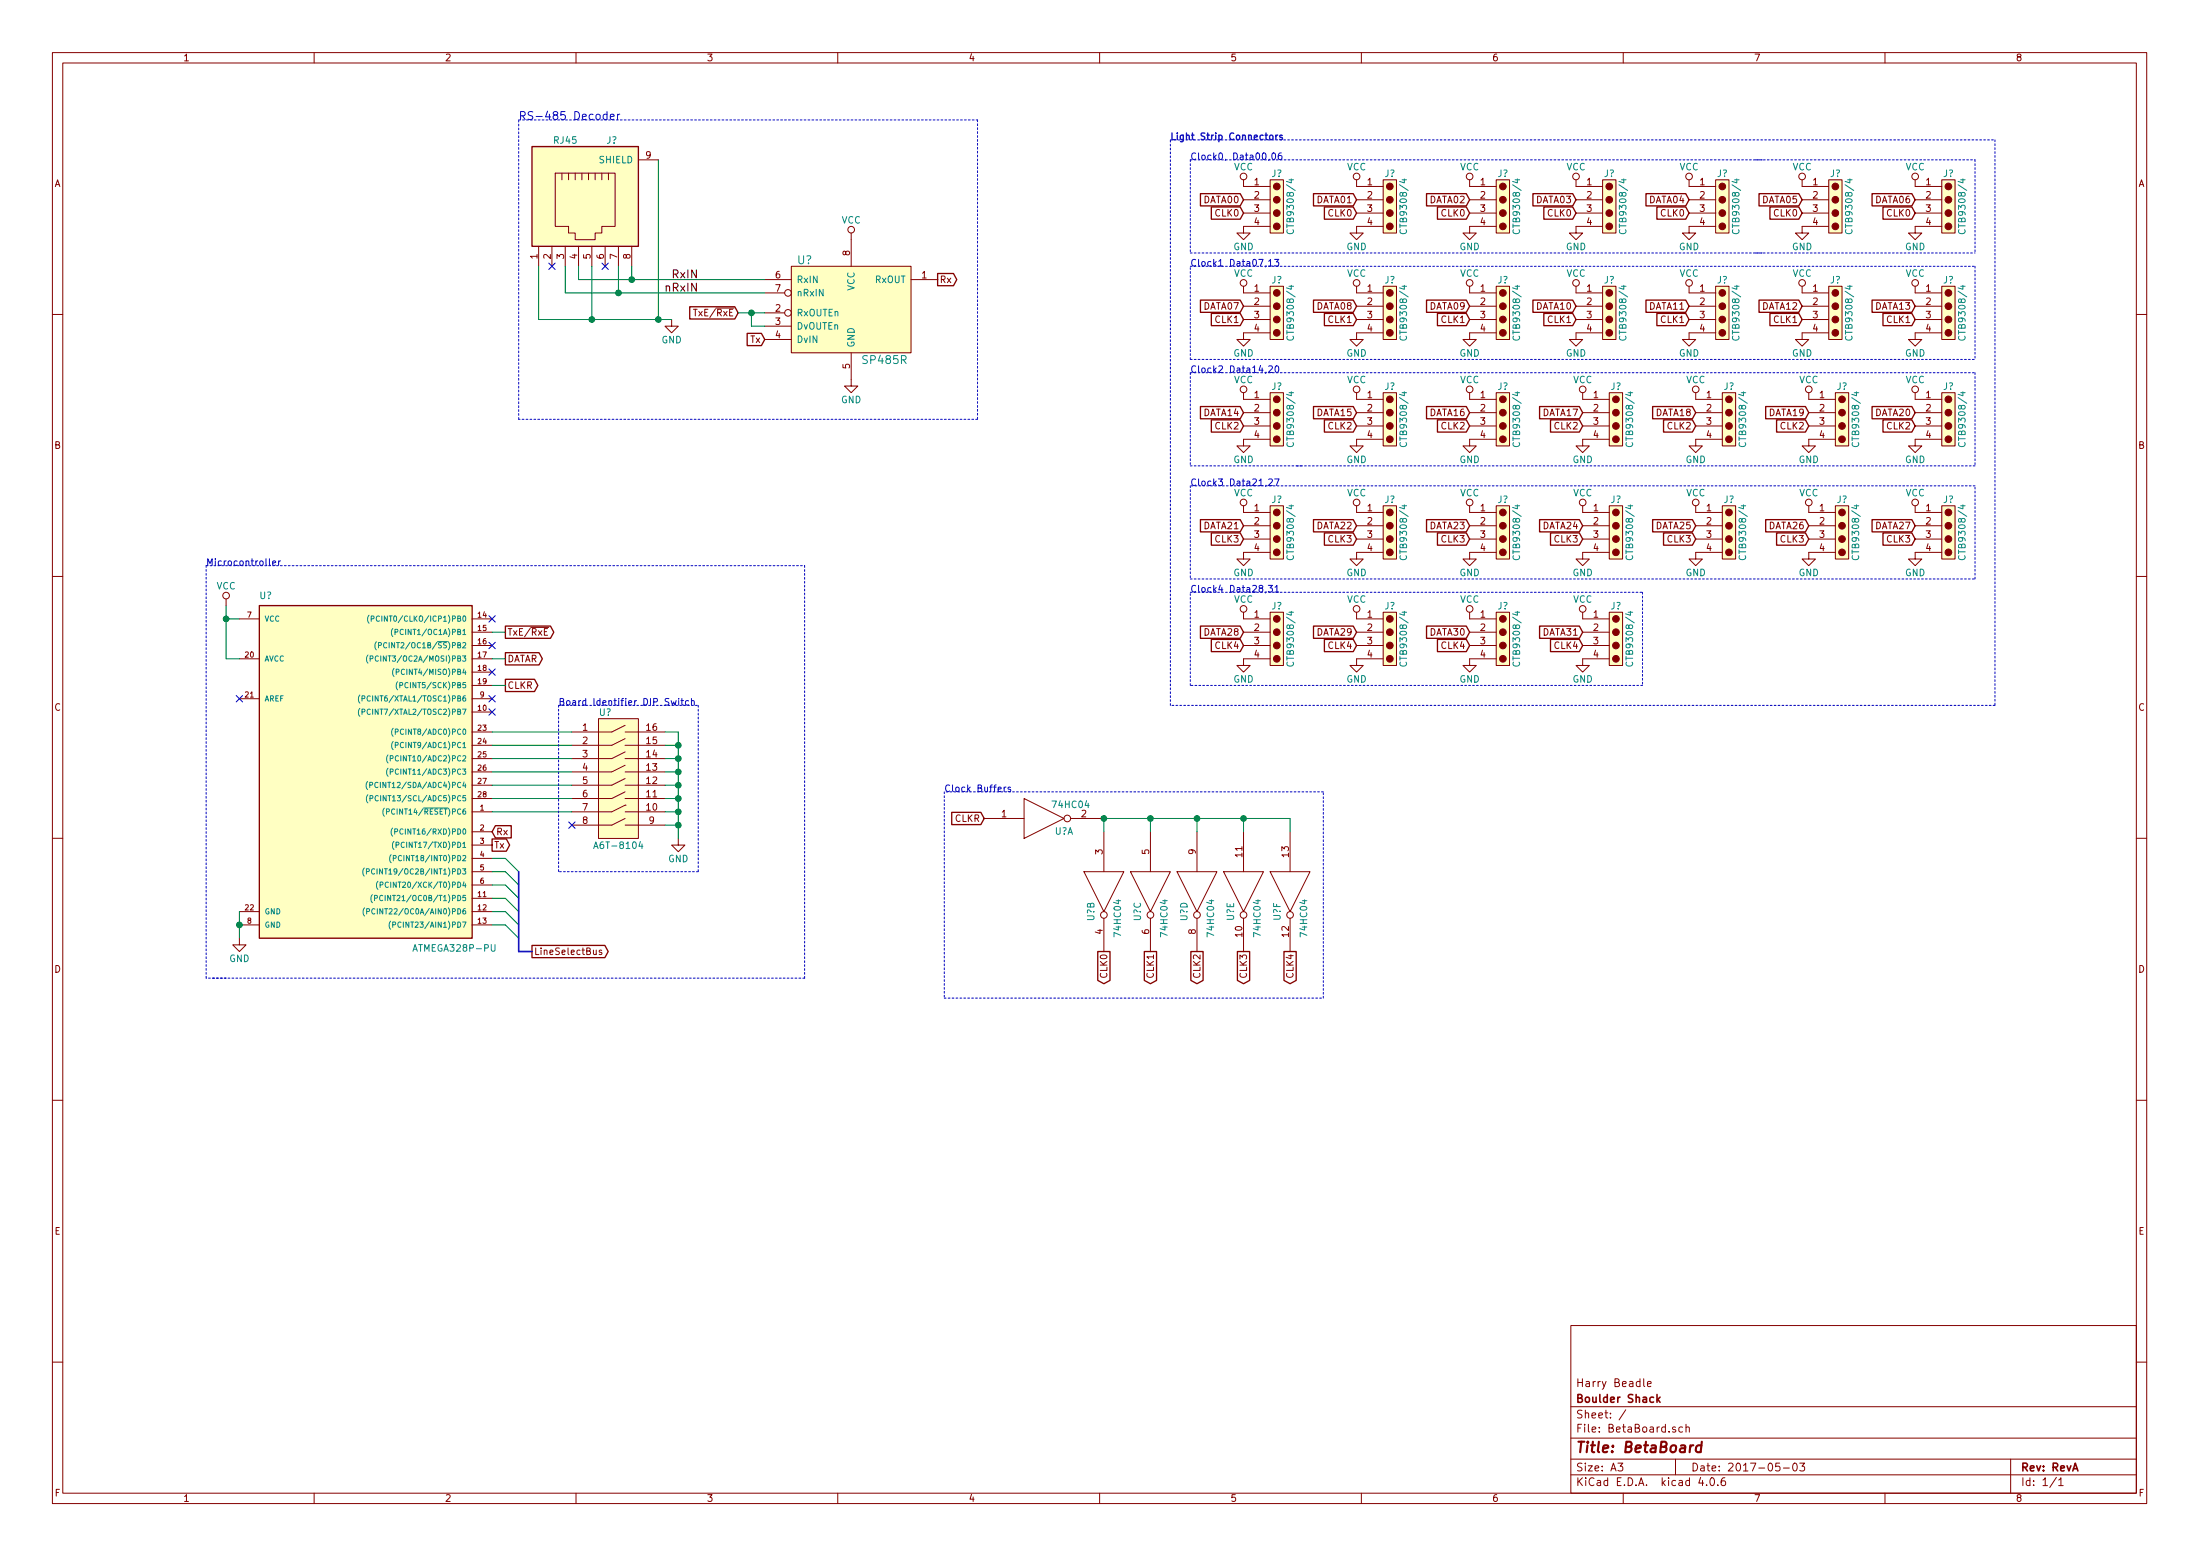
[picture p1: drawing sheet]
EESchema Schematic File Version 2
LIBS:BetaBoard-rescue
LIBS:power
LIBS:device
LIBS:transistors
LIBS:conn
LIBS:linear
LIBS:regul
LIBS:74xx
LIBS:cmos4000
LIBS:adc-dac
LIBS:memory
LIBS:xilinx
LIBS:microcontrollers
LIBS:dsp
LIBS:microchip
LIBS:analog_switches
LIBS:motorola
LIBS:texas
LIBS:intel
LIBS:audio
LIBS:interface
LIBS:digital-audio
LIBS:philips
LIBS:display
LIBS:cypress
LIBS:siliconi
LIBS:opto
LIBS:atmel
LIBS:contrib
LIBS:valves
LIBS:betaparts
LIBS:BetaBoard-cache
EELAYER 25 0
EELAYER END
$Descr A3 16535 11693
encoding utf-8
Sheet 1 1
Title "BetaBoard"
Date "2017-05-03"
Rev "RevA"
Comp "Boulder Shack"
Comment1 "Harry Beadle"
Comment2 ""
Comment3 ""
Comment4 ""
$EndDescr
Text Notes 3900 900  0    60   ~ 0
RS-485 Decoder
$Comp
L ATMEGA328P-PU U?
U 1 1
P 2700 5750
F 0 "U?" H 1950 7000 50  0000 L BNN
F 1 "ATMEGA328P-PU" H 3100 4350 50  0000 L BNN
F 2 "DIL28" H 2700 5750 50  0001 C CIN
F 3 "" H 2700 5750 50  0001 C CNN
	1    2700 5750
	1    0    0    -1  
$EndComp
$Comp
L VCC #PWR01
U 1 1
P 1700 4550
F 0 "#PWR01" H 1700 4400 50  0001 C CNN
F 1 "VCC" H 1700 4700 50  0000 C CNN
F 2 "" H 1700 4550 50  0001 C CNN
F 3 "" H 1700 4550 50  0001 C CNN
	1    1700 4550
	1    0    0    -1  
$EndComp
$Comp
L GND #PWR02
U 1 1
P 1800 7050
F 0 "#PWR02" H 1800 6800 50  0001 C CNN
F 1 "GND" H 1800 6900 50  0000 C CNN
F 2 "" H 1800 7050 50  0001 C CNN
F 3 "" H 1800 7050 50  0001 C CNN
	1    1800 7050
	1    0    0    -1  
$EndComp
$Comp
L VCC #PWR03
U 1 1
P 6400 1800
F 0 "#PWR03" H 6400 1650 50  0001 C CNN
F 1 "VCC" H 6400 1950 50  0000 C CNN
F 2 "" H 6400 1800 50  0001 C CNN
F 3 "" H 6400 1800 50  0001 C CNN
	1    6400 1800
	1    0    0    -1  
$EndComp
$Comp
L GND #PWR04
U 1 1
P 6400 2850
F 0 "#PWR04" H 6400 2600 50  0001 C CNN
F 1 "GND" H 6400 2700 50  0000 C CNN
F 2 "" H 6400 2850 50  0001 C CNN
F 3 "" H 6400 2850 50  0001 C CNN
	1    6400 2850
	1    0    0    -1  
$EndComp
Text GLabel 7050 2100 2    50   Output ~ 0
Rx
$Comp
L RJ45 J?
U 1 1
P 4400 1550
F 0 "J?" H 4600 2050 50  0000 C CNN
F 1 "RJ45" H 4250 2050 50  0000 C CNN
F 2 "" H 4400 1550 50  0001 C CNN
F 3 "" H 4400 1550 50  0001 C CNN
	1    4400 1550
	1    0    0    -1  
$EndComp
$Comp
L GND #PWR05
U 1 1
P 5050 2400
F 0 "#PWR05" H 5050 2150 50  0001 C CNN
F 1 "GND" H 5050 2250 50  0000 C CNN
F 2 "" H 5050 2400 50  0001 C CNN
F 3 "" H 5050 2400 50  0001 C CNN
	1    5050 2400
	1    0    0    -1  
$EndComp
Text Label 5250 2100 2    60   ~ 0
RxIN
Text Label 5250 2200 2    60   ~ 0
nRxIN
NoConn ~ 4150 2000
NoConn ~ 4550 2000
NoConn ~ 3700 4850
Text GLabel 5750 2550 0    50   Input ~ 0
Tx
Text GLabel 5550 2350 0    50   Input ~ 0
TxE/~RxE
Text GLabel 3700 6250 2    50   Input ~ 0
Rx
Text GLabel 3700 6350 2    50   Output ~ 0
Tx
Text GLabel 3800 4750 2    50   Output ~ 0
TxE/~RxE
Text GLabel 3800 5150 2    50   Output ~ 0
CLKR
$Comp
L A6T-8104 U?
U 1 1
P 4650 5800
F 0 "U?" H 4550 6250 50  0000 C CNN
F 1 "A6T-8104" H 4650 5250 50  0000 C CNN
F 2 "" H 4650 5800 50  0001 C CNN
F 3 "" H 4650 5800 50  0001 C CNN
	1    4650 5800
	1    0    0    -1  
$EndComp
$Comp
L GND #PWR06
U 1 1
P 5100 6300
F 0 "#PWR06" H 5100 6050 50  0001 C CNN
F 1 "GND" H 5100 6150 50  0000 C CNN
F 2 "" H 5100 6300 50  0001 C CNN
F 3 "" H 5100 6300 50  0001 C CNN
	1    5100 6300
	1    0    0    -1  
$EndComp
Text Notes 4200 5300 0    50   ~ 0
Board Identifier DIP Switch
NoConn ~ 4300 6200
NoConn ~ 3700 4650
NoConn ~ 3700 5050
NoConn ~ 3700 5250
NoConn ~ 1800 5250
Text Notes 1550 4250 0    50   ~ 0
Microcontroller
Entry Wire Line
	3800 6450 3900 6550
Entry Wire Line
	3800 6550 3900 6650
Entry Wire Line
	3800 6650 3900 6750
Entry Wire Line
	3800 6750 3900 6850
Entry Wire Line
	3800 6850 3900 6950
Entry Wire Line
	3800 6950 3900 7050
Text GLabel 4000 7150 2    50   Output ~ 0
LineSelectBus
$Comp
L SP485R U?
U 1 1
P 6400 2300
F 0 "U?" H 6050 2650 60  0000 C CNN
F 1 "SP485R" H 6650 1900 60  0000 C CNN
F 2 "" H 6200 2250 60  0001 C CNN
F 3 "" H 6200 2250 60  0001 C CNN
	1    6400 2300
	1    0    0    -1  
$EndComp
$Comp
L 74HC04 U?
U 1 1
P 7850 6150
F 0 "U?" H 8000 6250 50  0000 C CNN
F 1 "74HC04" H 8050 6050 50  0000 C CNN
F 2 "" H 7850 6150 50  0001 C CNN
F 3 "" H 7850 6150 50  0001 C CNN
	1    7850 6150
	1    0    0    1   
$EndComp
Text GLabel 7400 6150 0    50   Input ~ 0
CLKR
$Comp
L 74HC04 U?
U 2 1
P 8300 6700
F 0 "U?" H 8450 6800 50  0000 C CNN
F 1 "74HC04" H 8500 6600 50  0000 C CNN
F 2 "" H 8300 6700 50  0001 C CNN
F 3 "" H 8300 6700 50  0001 C CNN
	2    8300 6700
	0    -1   1    0   
$EndComp
$Comp
L 74HC04 U?
U 3 1
P 8650 6700
F 0 "U?" H 8800 6800 50  0000 C CNN
F 1 "74HC04" H 8850 6600 50  0000 C CNN
F 2 "" H 8650 6700 50  0001 C CNN
F 3 "" H 8650 6700 50  0001 C CNN
	3    8650 6700
	0    -1   1    0   
$EndComp
$Comp
L 74HC04 U?
U 4 1
P 9000 6700
F 0 "U?" H 9150 6800 50  0000 C CNN
F 1 "74HC04" H 9200 6600 50  0000 C CNN
F 2 "" H 9000 6700 50  0001 C CNN
F 3 "" H 9000 6700 50  0001 C CNN
	4    9000 6700
	0    -1   1    0   
$EndComp
$Comp
L 74HC04 U?
U 5 1
P 9350 6700
F 0 "U?" H 9500 6800 50  0000 C CNN
F 1 "74HC04" H 9550 6600 50  0000 C CNN
F 2 "" H 9350 6700 50  0001 C CNN
F 3 "" H 9350 6700 50  0001 C CNN
	5    9350 6700
	0    -1   1    0   
$EndComp
$Comp
L 74HC04 U?
U 6 1
P 9700 6700
F 0 "U?" H 9850 6800 50  0000 C CNN
F 1 "74HC04" H 9900 6600 50  0000 C CNN
F 2 "" H 9700 6700 50  0001 C CNN
F 3 "" H 9700 6700 50  0001 C CNN
	6    9700 6700
	0    -1   1    0   
$EndComp
Text GLabel 8300 7150 3    50   Output ~ 0
CLK0
Text GLabel 8650 7150 3    50   Output ~ 0
CLK1
Text GLabel 9000 7150 3    50   Output ~ 0
CLK2
Text GLabel 9350 7150 3    50   Output ~ 0
CLK3
Text GLabel 9700 7150 3    50   Output ~ 0
CLK4
Text GLabel 3800 4950 2    50   Output ~ 0
DATAR
NoConn ~ 3700 5350
Wire Wire Line
	1800 6850 1800 7050
Connection ~ 1800 6950
Wire Wire Line
	4350 2000 4350 2100
Wire Wire Line
	4350 2100 5750 2100
Wire Wire Line
	4750 2000 4750 2100
Connection ~ 4750 2100
Wire Wire Line
	4250 2000 4250 2200
Wire Wire Line
	4250 2200 5750 2200
Wire Wire Line
	4650 2000 4650 2200
Connection ~ 4650 2200
Wire Wire Line
	4050 2000 4050 2400
Wire Wire Line
	4050 2400 5050 2400
Wire Wire Line
	4450 2000 4450 2400
Connection ~ 4450 2400
Wire Wire Line
	4950 1200 4950 2400
Connection ~ 4950 2400
Wire Notes Line
	3900 900  7350 900 
Wire Notes Line
	7350 900  7350 3150
Wire Notes Line
	7350 3150 3900 3150
Wire Notes Line
	3900 3150 3900 900 
Wire Wire Line
	5750 2450 5650 2450
Wire Wire Line
	5650 2450 5650 2350
Wire Wire Line
	5550 2350 5750 2350
Connection ~ 5650 2350
Wire Wire Line
	4300 5500 3700 5500
Wire Wire Line
	4300 5600 3700 5600
Wire Wire Line
	4300 5700 3700 5700
Wire Wire Line
	3700 5800 4300 5800
Wire Wire Line
	4300 5900 3700 5900
Wire Wire Line
	3700 6000 4300 6000
Wire Wire Line
	4300 6100 3700 6100
Wire Wire Line
	5000 5500 5100 5500
Wire Wire Line
	5100 5500 5100 6300
Wire Wire Line
	5000 6200 5100 6200
Connection ~ 5100 6200
Wire Wire Line
	5000 6100 5100 6100
Connection ~ 5100 6100
Wire Wire Line
	5000 6000 5100 6000
Connection ~ 5100 6000
Wire Wire Line
	5000 5900 5100 5900
Connection ~ 5100 5900
Wire Wire Line
	5000 5800 5100 5800
Connection ~ 5100 5800
Wire Wire Line
	5000 5700 5100 5700
Connection ~ 5100 5700
Wire Wire Line
	5000 5600 5100 5600
Connection ~ 5100 5600
Wire Notes Line
	4200 5300 4200 6550
Wire Notes Line
	4200 5300 5250 5300
Wire Notes Line
	5250 5300 5250 6550
Wire Notes Line
	5250 6550 4200 6550
Wire Wire Line
	1700 4650 1800 4650
Connection ~ 1700 4650
Wire Wire Line
	1700 4950 1800 4950
Wire Wire Line
	1700 4550 1700 4950
Wire Notes Line
	6050 7350 1550 7350
Wire Notes Line
	1550 7350 1550 4250
Wire Notes Line
	1600 7350 1700 7350
Wire Bus Line
	3900 6550 3900 7150
Wire Bus Line
	3900 7150 4000 7150
Wire Wire Line
	3700 6450 3800 6450
Wire Wire Line
	3700 6550 3800 6550
Wire Wire Line
	3800 6650 3700 6650
Wire Wire Line
	3700 6750 3800 6750
Wire Wire Line
	3800 6850 3700 6850
Wire Wire Line
	3700 6950 3800 6950
Wire Wire Line
	8300 6150 9700 6150
Wire Wire Line
	8650 6150 8650 6250
Connection ~ 8300 6150
Wire Wire Line
	9000 6150 9000 6250
Connection ~ 8650 6150
Wire Wire Line
	9350 6150 9350 6250
Connection ~ 9000 6150
Wire Wire Line
	9700 6150 9700 6250
Connection ~ 9350 6150
Wire Notes Line
	7100 7500 9950 7500
Wire Wire Line
	3700 4950 3800 4950
Wire Wire Line
	3700 5150 3800 5150
Wire Wire Line
	3800 4750 3700 4750
$Comp
L VCC #PWR07
U 1 1
P 9350 1400
F 0 "#PWR07" H 9350 1250 50  0001 C CNN
F 1 "VCC" H 9350 1550 50  0000 C CNN
F 2 "" H 9350 1400 50  0001 C CNN
F 3 "" H 9350 1400 50  0001 C CNN
	1    9350 1400
	1    0    0    -1  
$EndComp
$Comp
L GND #PWR08
U 1 1
P 9350 1700
F 0 "#PWR08" H 9350 1450 50  0001 C CNN
F 1 "GND" H 9350 1550 50  0000 C CNN
F 2 "" H 9350 1700 50  0001 C CNN
F 3 "" H 9350 1700 50  0001 C CNN
	1    9350 1700
	1    0    0    -1  
$EndComp
Text GLabel 9350 1600 0    50   Input ~ 0
CLK0
Text GLabel 9350 1500 0    50   Input ~ 0
DATA00
$Comp
L CTB9308/4 J?
U 1 1
P 9600 1550
F 0 "J?" H 9600 1800 50  0000 C CNN
F 1 "CTB9308/4" V 9700 1550 50  0000 C CNN
F 2 "" H 9550 1550 50  0001 C CNN
F 3 "" H 9550 1550 50  0001 C CNN
	1    9600 1550
	1    0    0    -1  
$EndComp
$Comp
L CTB9308/4 J?
U 1 1
P 10450 1550
F 0 "J?" H 10450 1800 50  0000 C CNN
F 1 "CTB9308/4" V 10550 1550 50  0000 C CNN
F 2 "" H 10400 1550 50  0001 C CNN
F 3 "" H 10400 1550 50  0001 C CNN
	1    10450 1550
	1    0    0    -1  
$EndComp
$Comp
L CTB9308/4 J?
U 1 1
P 11300 1550
F 0 "J?" H 11300 1800 50  0000 C CNN
F 1 "CTB9308/4" V 11400 1550 50  0000 C CNN
F 2 "" H 11250 1550 50  0001 C CNN
F 3 "" H 11250 1550 50  0001 C CNN
	1    11300 1550
	1    0    0    -1  
$EndComp
$Comp
L VCC #PWR09
U 1 1
P 10200 1400
F 0 "#PWR09" H 10200 1250 50  0001 C CNN
F 1 "VCC" H 10200 1550 50  0000 C CNN
F 2 "" H 10200 1400 50  0001 C CNN
F 3 "" H 10200 1400 50  0001 C CNN
	1    10200 1400
	1    0    0    -1  
$EndComp
Text GLabel 10200 1500 0    50   Input ~ 0
DATA01
Text GLabel 10200 1600 0    50   Input ~ 0
CLK0
$Comp
L GND #PWR010
U 1 1
P 10200 1700
F 0 "#PWR010" H 10200 1450 50  0001 C CNN
F 1 "GND" H 10200 1550 50  0000 C CNN
F 2 "" H 10200 1700 50  0001 C CNN
F 3 "" H 10200 1700 50  0001 C CNN
	1    10200 1700
	1    0    0    -1  
$EndComp
$Comp
L VCC #PWR011
U 1 1
P 11050 1400
F 0 "#PWR011" H 11050 1250 50  0001 C CNN
F 1 "VCC" H 11050 1550 50  0000 C CNN
F 2 "" H 11050 1400 50  0001 C CNN
F 3 "" H 11050 1400 50  0001 C CNN
	1    11050 1400
	1    0    0    -1  
$EndComp
Text GLabel 11050 1500 0    50   Input ~ 0
DATA02
Text GLabel 11050 1600 0    50   Input ~ 0
CLK0
$Comp
L GND #PWR012
U 1 1
P 11050 1700
F 0 "#PWR012" H 11050 1450 50  0001 C CNN
F 1 "GND" H 11050 1550 50  0000 C CNN
F 2 "" H 11050 1700 50  0001 C CNN
F 3 "" H 11050 1700 50  0001 C CNN
	1    11050 1700
	1    0    0    -1  
$EndComp
$Comp
L CTB9308/4 J?
U 1 1
P 12100 1550
F 0 "J?" H 12100 1800 50  0000 C CNN
F 1 "CTB9308/4" V 12200 1550 50  0000 C CNN
F 2 "" H 12050 1550 50  0001 C CNN
F 3 "" H 12050 1550 50  0001 C CNN
	1    12100 1550
	1    0    0    -1  
$EndComp
$Comp
L VCC #PWR?
U 1 1
P 11850 1400
F 0 "#PWR?" H 11850 1250 50  0001 C CNN
F 1 "VCC" H 11850 1550 50  0000 C CNN
F 2 "" H 11850 1400 50  0001 C CNN
F 3 "" H 11850 1400 50  0001 C CNN
	1    11850 1400
	1    0    0    -1  
$EndComp
Text GLabel 11850 1500 0    50   Input ~ 0
DATA03
Text GLabel 11850 1600 0    50   Input ~ 0
CLK0
$Comp
L GND #PWR?
U 1 1
P 11850 1700
F 0 "#PWR?" H 11850 1450 50  0001 C CNN
F 1 "GND" H 11850 1550 50  0000 C CNN
F 2 "" H 11850 1700 50  0001 C CNN
F 3 "" H 11850 1700 50  0001 C CNN
	1    11850 1700
	1    0    0    -1  
$EndComp
$Comp
L CTB9308/4 J?
U 1 1
P 12950 1550
F 0 "J?" H 12950 1800 50  0000 C CNN
F 1 "CTB9308/4" V 13050 1550 50  0000 C CNN
F 2 "" H 12900 1550 50  0001 C CNN
F 3 "" H 12900 1550 50  0001 C CNN
	1    12950 1550
	1    0    0    -1  
$EndComp
$Comp
L VCC #PWR?
U 1 1
P 12700 1400
F 0 "#PWR?" H 12700 1250 50  0001 C CNN
F 1 "VCC" H 12700 1550 50  0000 C CNN
F 2 "" H 12700 1400 50  0001 C CNN
F 3 "" H 12700 1400 50  0001 C CNN
	1    12700 1400
	1    0    0    -1  
$EndComp
Text GLabel 12700 1500 0    50   Input ~ 0
DATA04
Text GLabel 12700 1600 0    50   Input ~ 0
CLK0
$Comp
L GND #PWR?
U 1 1
P 12700 1700
F 0 "#PWR?" H 12700 1450 50  0001 C CNN
F 1 "GND" H 12700 1550 50  0000 C CNN
F 2 "" H 12700 1700 50  0001 C CNN
F 3 "" H 12700 1700 50  0001 C CNN
	1    12700 1700
	1    0    0    -1  
$EndComp
$Comp
L CTB9308/4 J?
U 1 1
P 13800 1550
F 0 "J?" H 13800 1800 50  0000 C CNN
F 1 "CTB9308/4" V 13900 1550 50  0000 C CNN
F 2 "" H 13750 1550 50  0001 C CNN
F 3 "" H 13750 1550 50  0001 C CNN
	1    13800 1550
	1    0    0    -1  
$EndComp
$Comp
L VCC #PWR?
U 1 1
P 13550 1400
F 0 "#PWR?" H 13550 1250 50  0001 C CNN
F 1 "VCC" H 13550 1550 50  0000 C CNN
F 2 "" H 13550 1400 50  0001 C CNN
F 3 "" H 13550 1400 50  0001 C CNN
	1    13550 1400
	1    0    0    -1  
$EndComp
Text GLabel 13550 1500 0    50   Input ~ 0
DATA05
Text GLabel 13550 1600 0    50   Input ~ 0
CLK0
$Comp
L GND #PWR?
U 1 1
P 13550 1700
F 0 "#PWR?" H 13550 1450 50  0001 C CNN
F 1 "GND" H 13550 1550 50  0000 C CNN
F 2 "" H 13550 1700 50  0001 C CNN
F 3 "" H 13550 1700 50  0001 C CNN
	1    13550 1700
	1    0    0    -1  
$EndComp
$Comp
L CTB9308/4 J?
U 1 1
P 14650 1550
F 0 "J?" H 14650 1800 50  0000 C CNN
F 1 "CTB9308/4" V 14750 1550 50  0000 C CNN
F 2 "" H 14600 1550 50  0001 C CNN
F 3 "" H 14600 1550 50  0001 C CNN
	1    14650 1550
	1    0    0    -1  
$EndComp
$Comp
L VCC #PWR?
U 1 1
P 14400 1400
F 0 "#PWR?" H 14400 1250 50  0001 C CNN
F 1 "VCC" H 14400 1550 50  0000 C CNN
F 2 "" H 14400 1400 50  0001 C CNN
F 3 "" H 14400 1400 50  0001 C CNN
	1    14400 1400
	1    0    0    -1  
$EndComp
Text GLabel 14400 1500 0    50   Input ~ 0
DATA06
$Comp
L GND #PWR?
U 1 1
P 14400 1700
F 0 "#PWR?" H 14400 1450 50  0001 C CNN
F 1 "GND" H 14400 1550 50  0000 C CNN
F 2 "" H 14400 1700 50  0001 C CNN
F 3 "" H 14400 1700 50  0001 C CNN
	1    14400 1700
	1    0    0    -1  
$EndComp
$Comp
L CTB9308/4 J?
U 1 1
P 9600 2350
F 0 "J?" H 9600 2600 50  0000 C CNN
F 1 "CTB9308/4" V 9700 2350 50  0000 C CNN
F 2 "" H 9550 2350 50  0001 C CNN
F 3 "" H 9550 2350 50  0001 C CNN
	1    9600 2350
	1    0    0    -1  
$EndComp
$Comp
L VCC #PWR?
U 1 1
P 9350 2200
F 0 "#PWR?" H 9350 2050 50  0001 C CNN
F 1 "VCC" H 9350 2350 50  0000 C CNN
F 2 "" H 9350 2200 50  0001 C CNN
F 3 "" H 9350 2200 50  0001 C CNN
	1    9350 2200
	1    0    0    -1  
$EndComp
Text GLabel 9350 2300 0    50   Input ~ 0
DATA07
$Comp
L GND #PWR?
U 1 1
P 9350 2500
F 0 "#PWR?" H 9350 2250 50  0001 C CNN
F 1 "GND" H 9350 2350 50  0000 C CNN
F 2 "" H 9350 2500 50  0001 C CNN
F 3 "" H 9350 2500 50  0001 C CNN
	1    9350 2500
	1    0    0    -1  
$EndComp
$Comp
L CTB9308/4 J?
U 1 1
P 10450 2350
F 0 "J?" H 10450 2600 50  0000 C CNN
F 1 "CTB9308/4" V 10550 2350 50  0000 C CNN
F 2 "" H 10400 2350 50  0001 C CNN
F 3 "" H 10400 2350 50  0001 C CNN
	1    10450 2350
	1    0    0    -1  
$EndComp
$Comp
L VCC #PWR?
U 1 1
P 10200 2200
F 0 "#PWR?" H 10200 2050 50  0001 C CNN
F 1 "VCC" H 10200 2350 50  0000 C CNN
F 2 "" H 10200 2200 50  0001 C CNN
F 3 "" H 10200 2200 50  0001 C CNN
	1    10200 2200
	1    0    0    -1  
$EndComp
Text GLabel 10200 2300 0    50   Input ~ 0
DATA08
$Comp
L GND #PWR?
U 1 1
P 10200 2500
F 0 "#PWR?" H 10200 2250 50  0001 C CNN
F 1 "GND" H 10200 2350 50  0000 C CNN
F 2 "" H 10200 2500 50  0001 C CNN
F 3 "" H 10200 2500 50  0001 C CNN
	1    10200 2500
	1    0    0    -1  
$EndComp
$Comp
L CTB9308/4 J?
U 1 1
P 11300 2350
F 0 "J?" H 11300 2600 50  0000 C CNN
F 1 "CTB9308/4" V 11400 2350 50  0000 C CNN
F 2 "" H 11250 2350 50  0001 C CNN
F 3 "" H 11250 2350 50  0001 C CNN
	1    11300 2350
	1    0    0    -1  
$EndComp
$Comp
L VCC #PWR?
U 1 1
P 11050 2200
F 0 "#PWR?" H 11050 2050 50  0001 C CNN
F 1 "VCC" H 11050 2350 50  0000 C CNN
F 2 "" H 11050 2200 50  0001 C CNN
F 3 "" H 11050 2200 50  0001 C CNN
	1    11050 2200
	1    0    0    -1  
$EndComp
Text GLabel 11050 2300 0    50   Input ~ 0
DATA09
$Comp
L GND #PWR?
U 1 1
P 11050 2500
F 0 "#PWR?" H 11050 2250 50  0001 C CNN
F 1 "GND" H 11050 2350 50  0000 C CNN
F 2 "" H 11050 2500 50  0001 C CNN
F 3 "" H 11050 2500 50  0001 C CNN
	1    11050 2500
	1    0    0    -1  
$EndComp
$Comp
L VCC #PWR?
U 1 1
P 11850 2200
F 0 "#PWR?" H 11850 2050 50  0001 C CNN
F 1 "VCC" H 11850 2350 50  0000 C CNN
F 2 "" H 11850 2200 50  0001 C CNN
F 3 "" H 11850 2200 50  0001 C CNN
	1    11850 2200
	1    0    0    -1  
$EndComp
$Comp
L GND #PWR?
U 1 1
P 11850 2500
F 0 "#PWR?" H 11850 2250 50  0001 C CNN
F 1 "GND" H 11850 2350 50  0000 C CNN
F 2 "" H 11850 2500 50  0001 C CNN
F 3 "" H 11850 2500 50  0001 C CNN
	1    11850 2500
	1    0    0    -1  
$EndComp
Text GLabel 11850 2400 0    50   Input ~ 0
CLK1
Text GLabel 11850 2300 0    50   Input ~ 0
DATA10
$Comp
L CTB9308/4 J?
U 1 1
P 12100 2350
F 0 "J?" H 12100 2600 50  0000 C CNN
F 1 "CTB9308/4" V 12200 2350 50  0000 C CNN
F 2 "" H 12050 2350 50  0001 C CNN
F 3 "" H 12050 2350 50  0001 C CNN
	1    12100 2350
	1    0    0    -1  
$EndComp
$Comp
L CTB9308/4 J?
U 1 1
P 12950 2350
F 0 "J?" H 12950 2600 50  0000 C CNN
F 1 "CTB9308/4" V 13050 2350 50  0000 C CNN
F 2 "" H 12900 2350 50  0001 C CNN
F 3 "" H 12900 2350 50  0001 C CNN
	1    12950 2350
	1    0    0    -1  
$EndComp
$Comp
L CTB9308/4 J?
U 1 1
P 13800 2350
F 0 "J?" H 13800 2600 50  0000 C CNN
F 1 "CTB9308/4" V 13900 2350 50  0000 C CNN
F 2 "" H 13750 2350 50  0001 C CNN
F 3 "" H 13750 2350 50  0001 C CNN
	1    13800 2350
	1    0    0    -1  
$EndComp
$Comp
L VCC #PWR?
U 1 1
P 12700 2200
F 0 "#PWR?" H 12700 2050 50  0001 C CNN
F 1 "VCC" H 12700 2350 50  0000 C CNN
F 2 "" H 12700 2200 50  0001 C CNN
F 3 "" H 12700 2200 50  0001 C CNN
	1    12700 2200
	1    0    0    -1  
$EndComp
Text GLabel 12700 2300 0    50   Input ~ 0
DATA11
$Comp
L GND #PWR?
U 1 1
P 12700 2500
F 0 "#PWR?" H 12700 2250 50  0001 C CNN
F 1 "GND" H 12700 2350 50  0000 C CNN
F 2 "" H 12700 2500 50  0001 C CNN
F 3 "" H 12700 2500 50  0001 C CNN
	1    12700 2500
	1    0    0    -1  
$EndComp
$Comp
L VCC #PWR?
U 1 1
P 13550 2200
F 0 "#PWR?" H 13550 2050 50  0001 C CNN
F 1 "VCC" H 13550 2350 50  0000 C CNN
F 2 "" H 13550 2200 50  0001 C CNN
F 3 "" H 13550 2200 50  0001 C CNN
	1    13550 2200
	1    0    0    -1  
$EndComp
Text GLabel 13550 2300 0    50   Input ~ 0
DATA12
$Comp
L GND #PWR?
U 1 1
P 13550 2500
F 0 "#PWR?" H 13550 2250 50  0001 C CNN
F 1 "GND" H 13550 2350 50  0000 C CNN
F 2 "" H 13550 2500 50  0001 C CNN
F 3 "" H 13550 2500 50  0001 C CNN
	1    13550 2500
	1    0    0    -1  
$EndComp
$Comp
L CTB9308/4 J?
U 1 1
P 14650 2350
F 0 "J?" H 14650 2600 50  0000 C CNN
F 1 "CTB9308/4" V 14750 2350 50  0000 C CNN
F 2 "" H 14600 2350 50  0001 C CNN
F 3 "" H 14600 2350 50  0001 C CNN
	1    14650 2350
	1    0    0    -1  
$EndComp
$Comp
L VCC #PWR?
U 1 1
P 14400 2200
F 0 "#PWR?" H 14400 2050 50  0001 C CNN
F 1 "VCC" H 14400 2350 50  0000 C CNN
F 2 "" H 14400 2200 50  0001 C CNN
F 3 "" H 14400 2200 50  0001 C CNN
	1    14400 2200
	1    0    0    -1  
$EndComp
Text GLabel 14400 2300 0    50   Input ~ 0
DATA13
$Comp
L GND #PWR?
U 1 1
P 14400 2500
F 0 "#PWR?" H 14400 2250 50  0001 C CNN
F 1 "GND" H 14400 2350 50  0000 C CNN
F 2 "" H 14400 2500 50  0001 C CNN
F 3 "" H 14400 2500 50  0001 C CNN
	1    14400 2500
	1    0    0    -1  
$EndComp
$Comp
L CTB9308/4 J?
U 1 1
P 9600 3150
F 0 "J?" H 9600 3400 50  0000 C CNN
F 1 "CTB9308/4" V 9700 3150 50  0000 C CNN
F 2 "" H 9550 3150 50  0001 C CNN
F 3 "" H 9550 3150 50  0001 C CNN
	1    9600 3150
	1    0    0    -1  
$EndComp
$Comp
L VCC #PWR?
U 1 1
P 9350 3000
F 0 "#PWR?" H 9350 2850 50  0001 C CNN
F 1 "VCC" H 9350 3150 50  0000 C CNN
F 2 "" H 9350 3000 50  0001 C CNN
F 3 "" H 9350 3000 50  0001 C CNN
	1    9350 3000
	1    0    0    -1  
$EndComp
Text GLabel 9350 3100 0    50   Input ~ 0
DATA14
$Comp
L GND #PWR?
U 1 1
P 9350 3300
F 0 "#PWR?" H 9350 3050 50  0001 C CNN
F 1 "GND" H 9350 3150 50  0000 C CNN
F 2 "" H 9350 3300 50  0001 C CNN
F 3 "" H 9350 3300 50  0001 C CNN
	1    9350 3300
	1    0    0    -1  
$EndComp
$Comp
L CTB9308/4 J?
U 1 1
P 10450 3150
F 0 "J?" H 10450 3400 50  0000 C CNN
F 1 "CTB9308/4" V 10550 3150 50  0000 C CNN
F 2 "" H 10400 3150 50  0001 C CNN
F 3 "" H 10400 3150 50  0001 C CNN
	1    10450 3150
	1    0    0    -1  
$EndComp
$Comp
L VCC #PWR?
U 1 1
P 10200 3000
F 0 "#PWR?" H 10200 2850 50  0001 C CNN
F 1 "VCC" H 10200 3150 50  0000 C CNN
F 2 "" H 10200 3000 50  0001 C CNN
F 3 "" H 10200 3000 50  0001 C CNN
	1    10200 3000
	1    0    0    -1  
$EndComp
Text GLabel 10200 3100 0    50   Input ~ 0
DATA15
$Comp
L GND #PWR?
U 1 1
P 10200 3300
F 0 "#PWR?" H 10200 3050 50  0001 C CNN
F 1 "GND" H 10200 3150 50  0000 C CNN
F 2 "" H 10200 3300 50  0001 C CNN
F 3 "" H 10200 3300 50  0001 C CNN
	1    10200 3300
	1    0    0    -1  
$EndComp
$Comp
L CTB9308/4 J?
U 1 1
P 11300 3150
F 0 "J?" H 11300 3400 50  0000 C CNN
F 1 "CTB9308/4" V 11400 3150 50  0000 C CNN
F 2 "" H 11250 3150 50  0001 C CNN
F 3 "" H 11250 3150 50  0001 C CNN
	1    11300 3150
	1    0    0    -1  
$EndComp
$Comp
L VCC #PWR?
U 1 1
P 11050 3000
F 0 "#PWR?" H 11050 2850 50  0001 C CNN
F 1 "VCC" H 11050 3150 50  0000 C CNN
F 2 "" H 11050 3000 50  0001 C CNN
F 3 "" H 11050 3000 50  0001 C CNN
	1    11050 3000
	1    0    0    -1  
$EndComp
Text GLabel 11050 3100 0    50   Input ~ 0
DATA16
$Comp
L GND #PWR?
U 1 1
P 11050 3300
F 0 "#PWR?" H 11050 3050 50  0001 C CNN
F 1 "GND" H 11050 3150 50  0000 C CNN
F 2 "" H 11050 3300 50  0001 C CNN
F 3 "" H 11050 3300 50  0001 C CNN
	1    11050 3300
	1    0    0    -1  
$EndComp
$Comp
L CTB9308/4 J?
U 1 1
P 12150 3150
F 0 "J?" H 12150 3400 50  0000 C CNN
F 1 "CTB9308/4" V 12250 3150 50  0000 C CNN
F 2 "" H 12100 3150 50  0001 C CNN
F 3 "" H 12100 3150 50  0001 C CNN
	1    12150 3150
	1    0    0    -1  
$EndComp
$Comp
L VCC #PWR?
U 1 1
P 11900 3000
F 0 "#PWR?" H 11900 2850 50  0001 C CNN
F 1 "VCC" H 11900 3150 50  0000 C CNN
F 2 "" H 11900 3000 50  0001 C CNN
F 3 "" H 11900 3000 50  0001 C CNN
	1    11900 3000
	1    0    0    -1  
$EndComp
Text GLabel 11900 3100 0    50   Input ~ 0
DATA17
$Comp
L GND #PWR?
U 1 1
P 11900 3300
F 0 "#PWR?" H 11900 3050 50  0001 C CNN
F 1 "GND" H 11900 3150 50  0000 C CNN
F 2 "" H 11900 3300 50  0001 C CNN
F 3 "" H 11900 3300 50  0001 C CNN
	1    11900 3300
	1    0    0    -1  
$EndComp
$Comp
L CTB9308/4 J?
U 1 1
P 13000 3150
F 0 "J?" H 13000 3400 50  0000 C CNN
F 1 "CTB9308/4" V 13100 3150 50  0000 C CNN
F 2 "" H 12950 3150 50  0001 C CNN
F 3 "" H 12950 3150 50  0001 C CNN
	1    13000 3150
	1    0    0    -1  
$EndComp
$Comp
L VCC #PWR?
U 1 1
P 12750 3000
F 0 "#PWR?" H 12750 2850 50  0001 C CNN
F 1 "VCC" H 12750 3150 50  0000 C CNN
F 2 "" H 12750 3000 50  0001 C CNN
F 3 "" H 12750 3000 50  0001 C CNN
	1    12750 3000
	1    0    0    -1  
$EndComp
Text GLabel 12750 3100 0    50   Input ~ 0
DATA18
$Comp
L GND #PWR?
U 1 1
P 12750 3300
F 0 "#PWR?" H 12750 3050 50  0001 C CNN
F 1 "GND" H 12750 3150 50  0000 C CNN
F 2 "" H 12750 3300 50  0001 C CNN
F 3 "" H 12750 3300 50  0001 C CNN
	1    12750 3300
	1    0    0    -1  
$EndComp
$Comp
L CTB9308/4 J?
U 1 1
P 13850 3150
F 0 "J?" H 13850 3400 50  0000 C CNN
F 1 "CTB9308/4" V 13950 3150 50  0000 C CNN
F 2 "" H 13800 3150 50  0001 C CNN
F 3 "" H 13800 3150 50  0001 C CNN
	1    13850 3150
	1    0    0    -1  
$EndComp
$Comp
L VCC #PWR?
U 1 1
P 13600 3000
F 0 "#PWR?" H 13600 2850 50  0001 C CNN
F 1 "VCC" H 13600 3150 50  0000 C CNN
F 2 "" H 13600 3000 50  0001 C CNN
F 3 "" H 13600 3000 50  0001 C CNN
	1    13600 3000
	1    0    0    -1  
$EndComp
Text GLabel 13600 3100 0    50   Input ~ 0
DATA19
$Comp
L GND #PWR?
U 1 1
P 13600 3300
F 0 "#PWR?" H 13600 3050 50  0001 C CNN
F 1 "GND" H 13600 3150 50  0000 C CNN
F 2 "" H 13600 3300 50  0001 C CNN
F 3 "" H 13600 3300 50  0001 C CNN
	1    13600 3300
	1    0    0    -1  
$EndComp
Text GLabel 12750 3200 0    50   Input ~ 0
CLK2
$Comp
L VCC #PWR?
U 1 1
P 14400 3000
F 0 "#PWR?" H 14400 2850 50  0001 C CNN
F 1 "VCC" H 14400 3150 50  0000 C CNN
F 2 "" H 14400 3000 50  0001 C CNN
F 3 "" H 14400 3000 50  0001 C CNN
	1    14400 3000
	1    0    0    -1  
$EndComp
$Comp
L GND #PWR?
U 1 1
P 14400 3300
F 0 "#PWR?" H 14400 3050 50  0001 C CNN
F 1 "GND" H 14400 3150 50  0000 C CNN
F 2 "" H 14400 3300 50  0001 C CNN
F 3 "" H 14400 3300 50  0001 C CNN
	1    14400 3300
	1    0    0    -1  
$EndComp
Text GLabel 14400 3100 0    50   Input ~ 0
DATA20
$Comp
L CTB9308/4 J?
U 1 1
P 14650 3150
F 0 "J?" H 14650 3400 50  0000 C CNN
F 1 "CTB9308/4" V 14750 3150 50  0000 C CNN
F 2 "" H 14600 3150 50  0001 C CNN
F 3 "" H 14600 3150 50  0001 C CNN
	1    14650 3150
	1    0    0    -1  
$EndComp
$Comp
L CTB9308/4 J?
U 1 1
P 9600 4000
F 0 "J?" H 9600 4250 50  0000 C CNN
F 1 "CTB9308/4" V 9700 4000 50  0000 C CNN
F 2 "" H 9550 4000 50  0001 C CNN
F 3 "" H 9550 4000 50  0001 C CNN
	1    9600 4000
	1    0    0    -1  
$EndComp
$Comp
L CTB9308/4 J?
U 1 1
P 10450 4000
F 0 "J?" H 10450 4250 50  0000 C CNN
F 1 "CTB9308/4" V 10550 4000 50  0000 C CNN
F 2 "" H 10400 4000 50  0001 C CNN
F 3 "" H 10400 4000 50  0001 C CNN
	1    10450 4000
	1    0    0    -1  
$EndComp
$Comp
L VCC #PWR?
U 1 1
P 9350 3850
F 0 "#PWR?" H 9350 3700 50  0001 C CNN
F 1 "VCC" H 9350 4000 50  0000 C CNN
F 2 "" H 9350 3850 50  0001 C CNN
F 3 "" H 9350 3850 50  0001 C CNN
	1    9350 3850
	1    0    0    -1  
$EndComp
Text GLabel 9350 3950 0    50   Input ~ 0
DATA21
$Comp
L GND #PWR?
U 1 1
P 9350 4150
F 0 "#PWR?" H 9350 3900 50  0001 C CNN
F 1 "GND" H 9350 4000 50  0000 C CNN
F 2 "" H 9350 4150 50  0001 C CNN
F 3 "" H 9350 4150 50  0001 C CNN
	1    9350 4150
	1    0    0    -1  
$EndComp
$Comp
L VCC #PWR?
U 1 1
P 10200 3850
F 0 "#PWR?" H 10200 3700 50  0001 C CNN
F 1 "VCC" H 10200 4000 50  0000 C CNN
F 2 "" H 10200 3850 50  0001 C CNN
F 3 "" H 10200 3850 50  0001 C CNN
	1    10200 3850
	1    0    0    -1  
$EndComp
Text GLabel 10200 3950 0    50   Input ~ 0
DATA22
$Comp
L GND #PWR?
U 1 1
P 10200 4150
F 0 "#PWR?" H 10200 3900 50  0001 C CNN
F 1 "GND" H 10200 4000 50  0000 C CNN
F 2 "" H 10200 4150 50  0001 C CNN
F 3 "" H 10200 4150 50  0001 C CNN
	1    10200 4150
	1    0    0    -1  
$EndComp
$Comp
L CTB9308/4 J?
U 1 1
P 11300 4000
F 0 "J?" H 11300 4250 50  0000 C CNN
F 1 "CTB9308/4" V 11400 4000 50  0000 C CNN
F 2 "" H 11250 4000 50  0001 C CNN
F 3 "" H 11250 4000 50  0001 C CNN
	1    11300 4000
	1    0    0    -1  
$EndComp
$Comp
L VCC #PWR?
U 1 1
P 11050 3850
F 0 "#PWR?" H 11050 3700 50  0001 C CNN
F 1 "VCC" H 11050 4000 50  0000 C CNN
F 2 "" H 11050 3850 50  0001 C CNN
F 3 "" H 11050 3850 50  0001 C CNN
	1    11050 3850
	1    0    0    -1  
$EndComp
Text GLabel 11050 3950 0    50   Input ~ 0
DATA23
$Comp
L GND #PWR?
U 1 1
P 11050 4150
F 0 "#PWR?" H 11050 3900 50  0001 C CNN
F 1 "GND" H 11050 4000 50  0000 C CNN
F 2 "" H 11050 4150 50  0001 C CNN
F 3 "" H 11050 4150 50  0001 C CNN
	1    11050 4150
	1    0    0    -1  
$EndComp
$Comp
L CTB9308/4 J?
U 1 1
P 12150 4000
F 0 "J?" H 12150 4250 50  0000 C CNN
F 1 "CTB9308/4" V 12250 4000 50  0000 C CNN
F 2 "" H 12100 4000 50  0001 C CNN
F 3 "" H 12100 4000 50  0001 C CNN
	1    12150 4000
	1    0    0    -1  
$EndComp
$Comp
L VCC #PWR?
U 1 1
P 11900 3850
F 0 "#PWR?" H 11900 3700 50  0001 C CNN
F 1 "VCC" H 11900 4000 50  0000 C CNN
F 2 "" H 11900 3850 50  0001 C CNN
F 3 "" H 11900 3850 50  0001 C CNN
	1    11900 3850
	1    0    0    -1  
$EndComp
Text GLabel 11900 3950 0    50   Input ~ 0
DATA24
$Comp
L GND #PWR?
U 1 1
P 11900 4150
F 0 "#PWR?" H 11900 3900 50  0001 C CNN
F 1 "GND" H 11900 4000 50  0000 C CNN
F 2 "" H 11900 4150 50  0001 C CNN
F 3 "" H 11900 4150 50  0001 C CNN
	1    11900 4150
	1    0    0    -1  
$EndComp
$Comp
L CTB9308/4 J?
U 1 1
P 13000 4000
F 0 "J?" H 13000 4250 50  0000 C CNN
F 1 "CTB9308/4" V 13100 4000 50  0000 C CNN
F 2 "" H 12950 4000 50  0001 C CNN
F 3 "" H 12950 4000 50  0001 C CNN
	1    13000 4000
	1    0    0    -1  
$EndComp
$Comp
L VCC #PWR?
U 1 1
P 12750 3850
F 0 "#PWR?" H 12750 3700 50  0001 C CNN
F 1 "VCC" H 12750 4000 50  0000 C CNN
F 2 "" H 12750 3850 50  0001 C CNN
F 3 "" H 12750 3850 50  0001 C CNN
	1    12750 3850
	1    0    0    -1  
$EndComp
Text GLabel 12750 3950 0    50   Input ~ 0
DATA25
$Comp
L GND #PWR?
U 1 1
P 12750 4150
F 0 "#PWR?" H 12750 3900 50  0001 C CNN
F 1 "GND" H 12750 4000 50  0000 C CNN
F 2 "" H 12750 4150 50  0001 C CNN
F 3 "" H 12750 4150 50  0001 C CNN
	1    12750 4150
	1    0    0    -1  
$EndComp
$Comp
L CTB9308/4 J?
U 1 1
P 13850 4000
F 0 "J?" H 13850 4250 50  0000 C CNN
F 1 "CTB9308/4" V 13950 4000 50  0000 C CNN
F 2 "" H 13800 4000 50  0001 C CNN
F 3 "" H 13800 4000 50  0001 C CNN
	1    13850 4000
	1    0    0    -1  
$EndComp
$Comp
L VCC #PWR?
U 1 1
P 13600 3850
F 0 "#PWR?" H 13600 3700 50  0001 C CNN
F 1 "VCC" H 13600 4000 50  0000 C CNN
F 2 "" H 13600 3850 50  0001 C CNN
F 3 "" H 13600 3850 50  0001 C CNN
	1    13600 3850
	1    0    0    -1  
$EndComp
Text GLabel 13600 3950 0    50   Input ~ 0
DATA26
$Comp
L GND #PWR?
U 1 1
P 13600 4150
F 0 "#PWR?" H 13600 3900 50  0001 C CNN
F 1 "GND" H 13600 4000 50  0000 C CNN
F 2 "" H 13600 4150 50  0001 C CNN
F 3 "" H 13600 4150 50  0001 C CNN
	1    13600 4150
	1    0    0    -1  
$EndComp
$Comp
L CTB9308/4 J?
U 1 1
P 14650 4000
F 0 "J?" H 14650 4250 50  0000 C CNN
F 1 "CTB9308/4" V 14750 4000 50  0000 C CNN
F 2 "" H 14600 4000 50  0001 C CNN
F 3 "" H 14600 4000 50  0001 C CNN
	1    14650 4000
	1    0    0    -1  
$EndComp
$Comp
L VCC #PWR?
U 1 1
P 14400 3850
F 0 "#PWR?" H 14400 3700 50  0001 C CNN
F 1 "VCC" H 14400 4000 50  0000 C CNN
F 2 "" H 14400 3850 50  0001 C CNN
F 3 "" H 14400 3850 50  0001 C CNN
	1    14400 3850
	1    0    0    -1  
$EndComp
Text GLabel 14400 3950 0    50   Input ~ 0
DATA27
$Comp
L GND #PWR?
U 1 1
P 14400 4150
F 0 "#PWR?" H 14400 3900 50  0001 C CNN
F 1 "GND" H 14400 4000 50  0000 C CNN
F 2 "" H 14400 4150 50  0001 C CNN
F 3 "" H 14400 4150 50  0001 C CNN
	1    14400 4150
	1    0    0    -1  
$EndComp
$Comp
L CTB9308/4 J?
U 1 1
P 9600 4800
F 0 "J?" H 9600 5050 50  0000 C CNN
F 1 "CTB9308/4" V 9700 4800 50  0000 C CNN
F 2 "" H 9550 4800 50  0001 C CNN
F 3 "" H 9550 4800 50  0001 C CNN
	1    9600 4800
	1    0    0    -1  
$EndComp
$Comp
L VCC #PWR?
U 1 1
P 9350 4650
F 0 "#PWR?" H 9350 4500 50  0001 C CNN
F 1 "VCC" H 9350 4800 50  0000 C CNN
F 2 "" H 9350 4650 50  0001 C CNN
F 3 "" H 9350 4650 50  0001 C CNN
	1    9350 4650
	1    0    0    -1  
$EndComp
Text GLabel 9350 4750 0    50   Input ~ 0
DATA28
$Comp
L GND #PWR?
U 1 1
P 9350 4950
F 0 "#PWR?" H 9350 4700 50  0001 C CNN
F 1 "GND" H 9350 4800 50  0000 C CNN
F 2 "" H 9350 4950 50  0001 C CNN
F 3 "" H 9350 4950 50  0001 C CNN
	1    9350 4950
	1    0    0    -1  
$EndComp
$Comp
L CTB9308/4 J?
U 1 1
P 10450 4800
F 0 "J?" H 10450 5050 50  0000 C CNN
F 1 "CTB9308/4" V 10550 4800 50  0000 C CNN
F 2 "" H 10400 4800 50  0001 C CNN
F 3 "" H 10400 4800 50  0001 C CNN
	1    10450 4800
	1    0    0    -1  
$EndComp
$Comp
L VCC #PWR?
U 1 1
P 10200 4650
F 0 "#PWR?" H 10200 4500 50  0001 C CNN
F 1 "VCC" H 10200 4800 50  0000 C CNN
F 2 "" H 10200 4650 50  0001 C CNN
F 3 "" H 10200 4650 50  0001 C CNN
	1    10200 4650
	1    0    0    -1  
$EndComp
Text GLabel 10200 4750 0    50   Input ~ 0
DATA29
$Comp
L GND #PWR?
U 1 1
P 10200 4950
F 0 "#PWR?" H 10200 4700 50  0001 C CNN
F 1 "GND" H 10200 4800 50  0000 C CNN
F 2 "" H 10200 4950 50  0001 C CNN
F 3 "" H 10200 4950 50  0001 C CNN
	1    10200 4950
	1    0    0    -1  
$EndComp
Text GLabel 11900 4050 0    50   Input ~ 0
CLK3
Text GLabel 10200 4850 0    50   Input ~ 0
CLK4
Text GLabel 9350 4850 0    50   Input ~ 0
CLK4
Text GLabel 14400 4050 0    50   Input ~ 0
CLK3
Text GLabel 13600 4050 0    50   Input ~ 0
CLK3
Text GLabel 12750 4050 0    50   Input ~ 0
CLK3
Text GLabel 12700 2400 0    50   Input ~ 0
CLK1
Text GLabel 14400 1600 0    50   Input ~ 0
CLK0
Text GLabel 11050 2400 0    50   Input ~ 0
CLK1
Text GLabel 10200 2400 0    50   Input ~ 0
CLK1
Text GLabel 9350 2400 0    50   Input ~ 0
CLK1
Text GLabel 13550 2400 0    50   Input ~ 0
CLK1
Text GLabel 14400 2400 0    50   Input ~ 0
CLK1
Text GLabel 9350 3200 0    50   Input ~ 0
CLK2
Text GLabel 10200 3200 0    50   Input ~ 0
CLK2
Text GLabel 11050 3200 0    50   Input ~ 0
CLK2
Text GLabel 11900 3200 0    50   Input ~ 0
CLK2
Text GLabel 13600 3200 0    50   Input ~ 0
CLK2
Text GLabel 14400 3200 0    50   Input ~ 0
CLK2
Text GLabel 9350 4050 0    50   Input ~ 0
CLK3
Text GLabel 10200 4050 0    50   Input ~ 0
CLK3
Text GLabel 11050 4050 0    50   Input ~ 0
CLK3
$Comp
L CTB9308/4 J?
U 1 1
P 11300 4800
F 0 "J?" H 11300 5050 50  0000 C CNN
F 1 "CTB9308/4" V 11400 4800 50  0000 C CNN
F 2 "" H 11250 4800 50  0001 C CNN
F 3 "" H 11250 4800 50  0001 C CNN
	1    11300 4800
	1    0    0    -1  
$EndComp
$Comp
L VCC #PWR?
U 1 1
P 11050 4650
F 0 "#PWR?" H 11050 4500 50  0001 C CNN
F 1 "VCC" H 11050 4800 50  0000 C CNN
F 2 "" H 11050 4650 50  0001 C CNN
F 3 "" H 11050 4650 50  0001 C CNN
	1    11050 4650
	1    0    0    -1  
$EndComp
Text GLabel 11050 4750 0    50   Input ~ 0
DATA30
$Comp
L GND #PWR?
U 1 1
P 11050 4950
F 0 "#PWR?" H 11050 4700 50  0001 C CNN
F 1 "GND" H 11050 4800 50  0000 C CNN
F 2 "" H 11050 4950 50  0001 C CNN
F 3 "" H 11050 4950 50  0001 C CNN
	1    11050 4950
	1    0    0    -1  
$EndComp
$Comp
L CTB9308/4 J?
U 1 1
P 12150 4800
F 0 "J?" H 12150 5050 50  0000 C CNN
F 1 "CTB9308/4" V 12250 4800 50  0000 C CNN
F 2 "" H 12100 4800 50  0001 C CNN
F 3 "" H 12100 4800 50  0001 C CNN
	1    12150 4800
	1    0    0    -1  
$EndComp
$Comp
L VCC #PWR?
U 1 1
P 11900 4650
F 0 "#PWR?" H 11900 4500 50  0001 C CNN
F 1 "VCC" H 11900 4800 50  0000 C CNN
F 2 "" H 11900 4650 50  0001 C CNN
F 3 "" H 11900 4650 50  0001 C CNN
	1    11900 4650
	1    0    0    -1  
$EndComp
Text GLabel 11900 4750 0    50   Input ~ 0
DATA31
$Comp
L GND #PWR?
U 1 1
P 11900 4950
F 0 "#PWR?" H 11900 4700 50  0001 C CNN
F 1 "GND" H 11900 4800 50  0000 C CNN
F 2 "" H 11900 4950 50  0001 C CNN
F 3 "" H 11900 4950 50  0001 C CNN
	1    11900 4950
	1    0    0    -1  
$EndComp
Text GLabel 11900 4850 0    50   Input ~ 0
CLK4
Text GLabel 11050 4850 0    50   Input ~ 0
CLK4
Wire Notes Line
	8950 1200 8950 1900
Wire Notes Line
	8950 1900 13250 1900
Wire Notes Line
	8950 1200 13250 1200
Wire Notes Line
	13200 1900 14850 1900
Wire Notes Line
	8950 2700 14850 2700
Wire Notes Line
	8950 2000 14850 2000
Wire Notes Line
	13200 1200 14850 1200
Wire Notes Line
	8950 2700 8950 2000
Text Notes 8950 1200 0    50   ~ 0
Clock0, Data00,06
Wire Notes Line
	8950 2800 8950 3500
Wire Notes Line
	8950 3500 9800 3500
Wire Notes Line
	8950 2800 14850 2800
Text Notes 8950 2000 0    50   ~ 0
Clock1 Data07,13
Wire Notes Line
	14850 1200 14850 1900
Wire Notes Line
	14850 2000 14850 2700
Wire Notes Line
	14850 2800 14850 3500
Wire Notes Line
	14850 3500 9750 3500
Wire Notes Line
	14850 3650 8950 3650
Wire Notes Line
	8950 3650 8950 4350
Wire Notes Line
	8950 4350 14850 4350
Wire Notes Line
	14850 4350 14850 3650
Wire Notes Line
	8950 4450 12350 4450
Wire Notes Line
	12350 4450 12350 5150
Wire Notes Line
	12350 5150 8950 5150
Wire Notes Line
	8950 5150 8950 4450
Text Notes 8950 2800 0    50   ~ 0
Clock2 Data14,20
Text Notes 8950 3650 0    50   ~ 0
Clock3 Data21,27
Text Notes 8950 4450 0    50   ~ 0
Clock4 Data28,31
Wire Wire Line
	8300 6250 8300 6150
Wire Notes Line
	9950 7500 9950 5950
Wire Notes Line
	9950 5950 7100 5950
Wire Notes Line
	7100 5950 7100 7500
Text Notes 7100 5950 0    50   ~ 0
Clock Buffers
Wire Notes Line
	8800 1050 15000 1050
Wire Notes Line
	15000 1050 15000 5300
Wire Notes Line
	15000 5300 8800 5300
Wire Notes Line
	8800 5300 8800 1050
Text Notes 8800 1050 0    50   ~ 10
Light Strip Connectors
Wire Notes Line
	1550 4250 6050 4250
Wire Notes Line
	6050 4250 6050 7350
$EndSCHEMATC
